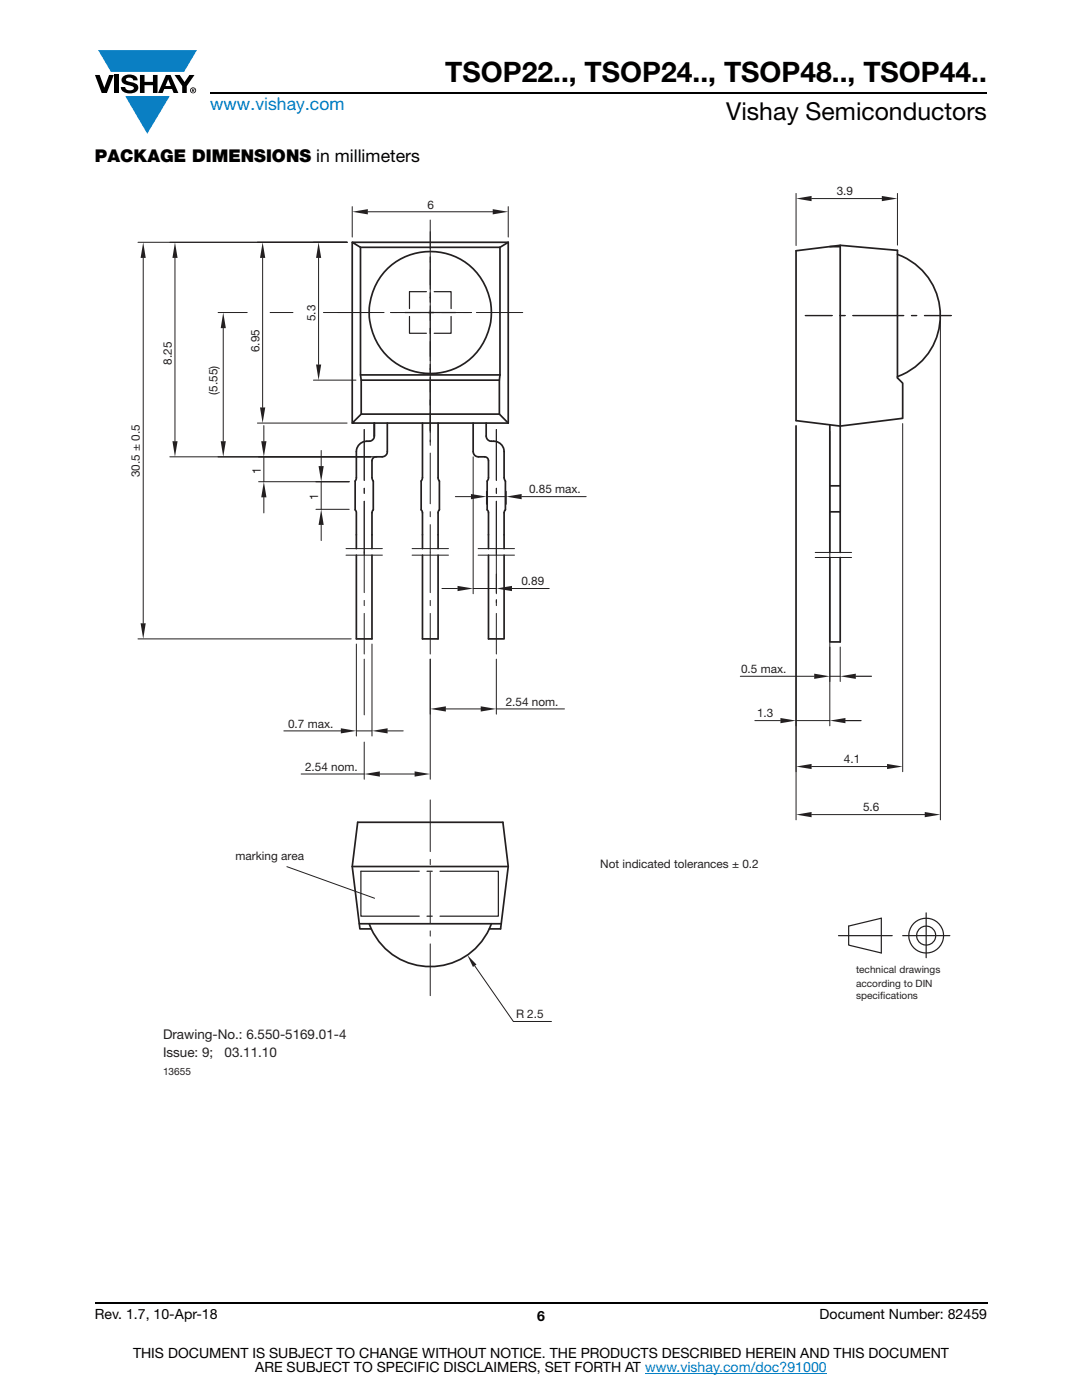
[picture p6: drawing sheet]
<svg xmlns="http://www.w3.org/2000/svg" width="216mm" height="279mm" viewBox="0 0 216 279" stroke-linecap="round" stroke-linejoin="round" font-family="sans-serif">
<g fill="#0a7fc3">
<path d="M19.6 10h19.7l-2.6 4.3h-1.1h-13.5z"/>
<path d="M25 19.2h8.9l-4.5 7.5z"/>
</g>
<g fill="#000">
<path d="M18.9 15h1l.9 2.5 1-2.5h.9l-1.4 3.6h-1zM22.9 15h.9v3.6h-.9zM24.6 15.3a2.1 2.1 0 0 1 2.8 .3l.1 .4h-.9a.79 .79 0 0 0-.7-.5 .79 .79 0 0 0-.8 .4l.3 .3 1 .2a1.08 1.08 0 0 1 1.2 1 1.08 1.08 0 0 1-1.1 1.2 1.73 1.73 0 0 1-2.4-1.2h.9a.96 .96 0 0 0 .8 .6 .96 .96 0 0 0 .9-.4 1.31 1.31 0 0 0-1.2-.6 1.03 1.03 0 0 1-1.1-.6 1.03 1.03 0 0 1 .2-1.1zM27.9 15h.9v1.3h1.7v-1.3h.9v3.6h-.9v-1.6h-1.7v1.6h-.9zM34.8 15h1.1l.9 1.4 1-1.4h1l-1.5 2.2v1.4h-.9v-1.4z"/>
<path d="M33.6 15.9l.5 1.3h-1.1zM33.1 15l-1.6 3.6h1l.3-.8h1.5l.3 .8h1l-1.6-3.6z"/>
<path d="M38.4 17.8h.2v.2h-.2zM38.3 17.7v.7h.1v-.3l.4 .3-.2-.3 .2-.2-.1-.2z"/>
<path d="M38.1 18a.46 .46 0 0 1 .9 0 .46 .46 0 0 1-.9 0zM37.9 18a.6 .6 0 0 0 1.2 0 .6 .6 0 0 0-1.2 0z"/>
</g>
<path d="M42 18.6h155M18.9 260h178.1" fill="none" stroke="#000" stroke-width=".36"/>
<path d="M128.7 274h36.3" fill="none" stroke="#007ec4" stroke-width=".2"/>
<path d="M26 37h163.9v178h-163.9z" fill="#fff"/>
<g fill="none" stroke="#231f20" stroke-width=".24">
<path d="M160.7 63h5.3M167.6 63h1M170.2 63h10.1M181.9 63h1M184.5 63h5.3M167.3 186.7h10.7M169.3 184.8l6.6-1.6v7l-6.6-1.6zM180.1 186.7h9.4M184.8 182.2v8.9"/>
<circle cx="184.8" cy="186.7" r="3.5"/>
<circle cx="184.8" cy="186.7" r="1.9"/>
</g>
<path d="M158.8 50l8.9-1 11.4 1v25.4l1 1.1v7l-12.4 1.5-8.9-1.1zM165.6 49.2h2.1M167.7 49v61.3M179.1 50.8a13 13 0 0 1 8.5 12.2 13 13 0 0 1-8.5 12.2M165.6 84.8v17.3h2.1M165.6 97h2.1M165.6 102.1v8.2M70.3 172.9h31.1M71.7 184.4h28.3M73.7 184.4a13 13 0 0 0 12.2 8.5 13 13 0 0 0 12.2-8.5M74.1 185.4h-2.3l-1.5-12.5 1.1-8.8h28.9l1.1 8.8-1.5 12.5h-2.3" fill="none" stroke="#231f20" stroke-width=".34"/>
<path d="M158.8 38.6v10.4M161.9 39.6h14.1M179.1 38.6v10.3M85.8 159.6v10.4M85.8 171.5v1M85.8 174.1v10.1M85.8 185.8v1M85.8 188.4v10.3" fill="none" stroke="#231f20" stroke-width=".2"/>
<g fill="#231f20">
<path d="M158.8 39.6l3.1-.5v1.1z"/>
<path d="M176 39.1l3.1 .5-3.1 .6z"/>
</g>
<path d="M147.7 135h14.8M165.6 135h2.1M165.6 129.1v6.9M167.7 129.1v6.9" fill="none" stroke="#231f20" stroke-width=".2"/>
<path d="M170.8 135h3.1" fill="none" stroke="#231f20" stroke-width=".24"/>
<g fill="#231f20">
<path d="M167.7 135l3.1-.6v1.1z"/>
<path d="M162.5 134.4l3.1 .6-3.1 .5z"/>
</g>
<path d="M158.8 85v59.9M165.6 86.1v58.8M150.6 143.8h5.1M158.8 143.8h6.8" fill="none" stroke="#231f20" stroke-width=".2"/>
<path d="M168.7 143.8h3.1" fill="none" stroke="#231f20" stroke-width=".24"/>
<g fill="#231f20">
<path d="M165.6 143.8l3.1-.5v1z"/>
<path d="M155.7 143.3l3.1 .5-3.1 .5z"/>
</g>
<path d="M158.8 85v69M180.1 84.5v69.5M162.7 111.3h7.2M162.7 110.3h7.2M161.9 153h15.1" fill="none" stroke="#231f20" stroke-width=".2"/>
<path d="M165.6 111.3v16.8h2.1v-16.8" fill="none" stroke="#231f20" stroke-width=".34"/>
<g fill="#231f20">
<path d="M158.8 153l3.1-.5v1z"/>
<path d="M177 152.5l3.1 .5-3.1 .5z"/>
</g>
<g fill="none" stroke="#231f20" stroke-width=".2">
<path d="M70.3 41.2v6.1M73.4 42.3h24.9M85.8 43.9v45M101.4 41.2v6.1M67.4 62.4h9.2M77.9 62.4h6M88.1 62.4h6M95.1 62.4h9.2M72.7 85.7v10.2M72.7 97.4v1.1M85.8 90.4v10.1M99 85.7v10.2"/>
<path d="M99 97.4v1.1M72.7 119.8v1.1M72.7 100v18.3M85.8 102.1v1M85.8 104.7v13.6M85.8 119.8v1.1M99 119.6v1.3M99 100v18.3M72.7 122.4v8.1M85.8 122.4v8.1M99 122.4v8.1"/>
</g>
<path d="M85.8 51.3v1M85.8 58.4v1.9M80.8 62.4h10.1M85.8 65.5v1.1M85.8 72.7v1.9M85.8 75.3v10.6" fill="none" stroke="#231f20" stroke-width=".24"/>
<g fill="none" stroke="#231f20" stroke-width=".34">
<path d="M70.3 48.4v36M70.3 48.4h31.1l-1.6 1h-27.9zM71.9 49.4v25.4l.2 1.1v6.7h27.5M99.8 49.4v25.4M101.4 48.4v36M71.9 74.8h27.9M72.1 75.9h27.5M99.8 74.8l-.2 1.1v6.7M72.1 82.6l-1.8 1.8h31.1M74.7 84.4v2.9l-.3 .4a1.23 1.23 0 0 1-1.2 .4 2.1 2.1 0 0 0-2.1 2v5.2l-.2 .7v5.7l.2 .6v7.2M77.3 84.4v6l-.3 .5-.5 .2-1.5 .1a.76 .76 0 0 0-.8 .8v3.3l.3 .7v5.7l-.3 .6v7.2M84.3 84.4v10.9l-.3 .7v5.7l.3 .6v7.2"/>
<path d="M87.4 84.4v10.9l.3 .7v5.7l-.3 .6v7.2M94.4 84.4v5.7l.3 .8a2.15 2.15 0 0 0 2 .3 .76 .76 0 0 1 .8 .8v3.3l-.3 .7v5.7l.3 .6v7.2M97 84.4v2.6l.3 .8a1.25 1.25 0 0 0 1.2 .3 2.08 2.08 0 0 1 2.1 2v5.2l.2 .7v5.7l-.2 .6v7.2M99.6 82.6l1.8 1.8"/>
<circle cx="85.8" cy="62.4" r="12.2"/>
</g>
<g fill="#231f20">
<path d="M98.3 41.7l3.1 .6-3.1 .5z"/>
<path d="M70.3 42.3l3.1-.6v1.1z"/>
</g>
<path d="M97.1 98.1v2.5M101 98.1v2.5" fill="none" stroke="#231f20" stroke-width=".24"/>
<path d="M90.9 99.1h3.1M97.1 99.1h3.9M104.1 99.1h12.9" fill="none" stroke="#231f20" stroke-width=".2"/>
<g fill="#231f20">
<path d="M94 98.6l3.1 .5-3.1 .5z"/>
<path d="M101 99.1l3.1-.5v1z"/>
</g>
<path d="M94.4 91.2v27.3M88.2 117.5h3.1M94.4 117.5h4.6M99 114.6v3.9M102.2 117.5h7.4" fill="none" stroke="#231f20" stroke-width=".2"/>
<g fill="#231f20">
<path d="M91.3 116.9l3.1 .6-3.1 .5z"/>
<path d="M99 117.5l3.2-.6v1.1z"/>
</g>
<path d="M63 96.1h6.7" fill="none" stroke="#231f20" stroke-width=".24"/>
<path d="M64.1 89.9v3.1M64.1 96.1v5.5M63 101.6h6.7M64.1 104.8v3.1" fill="none" stroke="#231f20" stroke-width=".2"/>
<g fill="#231f20">
<path d="M63.6 93h1l-.5 3.1z"/>
<path d="M64.1 101.6l.5 3.2h-1z"/>
</g>
<path d="M51.6 91.2h23.6" fill="none" stroke="#231f20" stroke-width=".24"/>
<path d="M51.6 96.1h18.1M52.6 84.9v3.2M52.6 91.2v4.9M52.6 99.3v3.1" fill="none" stroke="#231f20" stroke-width=".2"/>
<g fill="#231f20">
<path d="M52.1 88.1h1.1l-.6 3.1z"/>
<path d="M52.6 96.1l.6 3.2h-1.1z"/>
</g>
<path d="M33.9 48.4h35.4M34.9 51.5v36.5M33.9 91.2h40.1" fill="none" stroke="#231f20" stroke-width=".2"/>
<g fill="#231f20">
<path d="M34.4 88.1h1l-.5 3.1z"/>
<path d="M34.9 48.4l.5 3.1h-1z"/>
</g>
<path d="M44.5 65.5v22.6M64.5 62.4h9.6" fill="none" stroke="#231f20" stroke-width=".2"/>
<path d="M43.5 91.2h30.5" fill="none" stroke="#231f20" stroke-width=".24"/>
<g fill="#231f20">
<path d="M44.5 62.4l.6 3.1h-1.1z"/>
<path d="M44 88.1h1.1l-.6 3.1z"/>
</g>
<path d="M52.4 51.5v29.8M43.5 62.4h5.8M53.9 62.4h4.6M51.4 84.4h17.9" fill="none" stroke="#231f20" stroke-width=".2"/>
<path d="M51.4 48.4h17.9" fill="none" stroke="#231f20" stroke-width=".24"/>
<g fill="#231f20">
<path d="M52.4 48.4l.5 3.1h-1z"/>
<path d="M51.9 81.3h1l-.5 3.1z"/>
</g>
<path d="M62.5 48.4h6.8M85.1 58.2h-3.4v3.4M86.6 58.2h3.4v3.4M81.7 63.2v3.3h3.4M90 63.2v3.3h-3.4" fill="none" stroke="#231f20" stroke-width=".24"/>
<path d="M71.1 110.8v16.7h3.1v-16.7M84.3 110.8v16.7h3.1v-16.7M100.6 110.8v16.7h-3.1v-16.7" fill="none" stroke="#231f20" stroke-width=".34"/>
<path d="M63.6 51.5v21.2M62.5 75.9h8.5M69 110.8h7.3M69 109.5h7.3M82.2 110.8h7.3M82.2 109.5h7.3M95.4 110.8h7.3M95.4 109.5h7.3" fill="none" stroke="#231f20" stroke-width=".2"/>
<g fill="#231f20">
<path d="M63.6 48.4l.5 3.1h-1z"/>
<path d="M63.1 72.7h1l-.5 3.2z"/>
</g>
<path d="M27.5 48.4h41.8M28.6 51.5v72.9M27.5 127.5h42.6" fill="none" stroke="#231f20" stroke-width=".2"/>
<g fill="#231f20">
<path d="M28.1 124.4h1l-.5 3.1z"/>
<path d="M28.6 48.4l.5 3.1h-1z"/>
</g>
<path d="M72.7 131.5v11.2M85.8 131.5v24M60.1 154.5h12.6M75.8 154.5h6.9" fill="none" stroke="#231f20" stroke-width=".2"/>
<g fill="#231f20">
<path d="M82.7 153.9l3.1 .6-3.1 .5z"/>
<path d="M72.7 154.5l3.1-.6v1.1z"/>
</g>
<path d="M85.8 131.5v11M99 131.5v11M72.7 148.1v7.4M89 141.5h6.9M99 141.5h13.6" fill="none" stroke="#231f20" stroke-width=".2"/>
<g fill="#231f20">
<path d="M85.9 141.5l3.1-.5v1z"/>
<path d="M95.9 141l3.1 .5-3.1 .5z"/>
</g>
<path d="M71.1 128.5v18.4M74.2 128.5v18.4M56.6 145.9h11.4M71.1 145.9h3.1M77.3 145.9h3.2" fill="none" stroke="#231f20" stroke-width=".2"/>
<g fill="#231f20">
<path d="M74.2 145.9l3.1-.6v1.1z"/>
<path d="M68 145.3l3.1 .6-3.1 .5z"/>
</g>
<path d="M187.6 64v99.6M158.8 85v78.6M161.9 162.6h22.6" fill="none" stroke="#231f20" stroke-width=".2"/>
<g fill="#231f20">
<path d="M158.8 162.6l3.1-.5v1z"/>
<path d="M184.5 162.1l3.1 .5-3.1 .5z"/>
</g>
<path d="M83.7 173.9h-11.7v8.9h11.7M85.2 173.9h1M87.8 173.9h11.6v8.9h-11.6M85.2 182.8h1" fill="none" stroke="#231f20" stroke-width=".24"/>
<path d="M57.2 173l17.5 6.3M94.7 192.7l7.7 11.2h7.6" fill="none" stroke="#231f20" stroke-width=".2"/>
<path d="M93.2 190.6l1.9 1.9-.7 .5z" fill="#231f20"/>
<text font-size="5.6" x="88.9" y="16.4">TSOP22.., TSOP24.., TSOP48.., TSOP44..</text>
<text font-size="4.9" x="144.9" y="24">Vishay Semiconductors</text>
<text font-size="3.5" fill="#007ec4" x="42" y="21.9">www.vishay.com</text>
<text font-size="3.5" x="18.9" y="32.3">PACKAGE DIMENSIONS in millimeters</text>
<g font-size="2.8">
<text x="18.9" y="263.3">Rev. 1.7, 10-Apr-18</text>
<text x="107.2" y="263.6">6</text>
<text x="163.6" y="263.3">Document Number: 82459</text>
<text x="26.5" y="271">THIS DOCUMENT IS SUBJECT TO CHANGE WITHOUT NOTICE. THE PRODUCTS DESCRIBED HEREIN AND THIS DOCUMENT</text>
<text x="50.9" y="273.8">ARE SUBJECT TO SPECIFIC DISCLAIMERS, SET FORTH AT www.vishay.com/doc?91000</text>
</g>
<g font-size="2.7" fill="#231f20">
<text x="32.5" y="207.4">Drawing-No.: 6.550-5169.01-4</text>
<text x="32.5" y="210.9">Issue: 9;</text>
<text x="44.8" y="210.9">03.11.10</text>
</g>
<g font-size="2.3" fill="#231f20">
<text x="85.3" y="41.6">6</text>
<text x="167" y="39">3.9</text>
<text x="62.9" y="64.1" transform="rotate(-90 62.9 64.1)">5.3</text>
<text x="51.8" y="70.3" transform="rotate(-90 51.8 70.3)">6.95</text>
<text x="34.3" y="72.8" transform="rotate(-90 34.3 72.8)">8.25</text>
<text x="43.4" y="78.8" transform="rotate(-90 43.4 78.8)">(5.55)</text>
<text x="27.9" y="95.2" transform="rotate(-90 27.9 95.2)">30.5 ± 0.5</text>
<text x="52" y="94.6" transform="rotate(-90 52 94.6)">1</text>
<text x="63.5" y="99.9" transform="rotate(-90 63.5 99.9)">1</text>
<text x="105.6" y="98.5">0.85 max.</text>
<text x="104" y="116.8">0.89</text>
<text x="147.9" y="134.3">0.5 max.</text>
<text x="100.9" y="140.8">2.54 nom.</text>
<text x="151.1" y="143.2">1.3</text>
<text x="57.5" y="145.2">0.7 max.</text>
<text x="60.9" y="153.8">2.54 nom.</text>
<text x="168.4" y="152.4">4.1</text>
<text x="172.2" y="161.9">5.6</text>
<text x="47" y="171.6">marking area</text>
<text x="119.8" y="173.2">Not indicated tolerances ± 0.2</text>
<text x="103" y="203.2">R 2.5</text>
</g>
<g font-size="2" fill="#231f20">
<text x="170.8" y="196.9">according to DIN</text>
<text x="170.8" y="194.2">technical drawings</text>
<text x="170.8" y="199.4">specif</text>
<text x="175.6" y="199.4">ications</text>
<text x="32.5" y="214.6">13655</text>
</g>
</svg>
